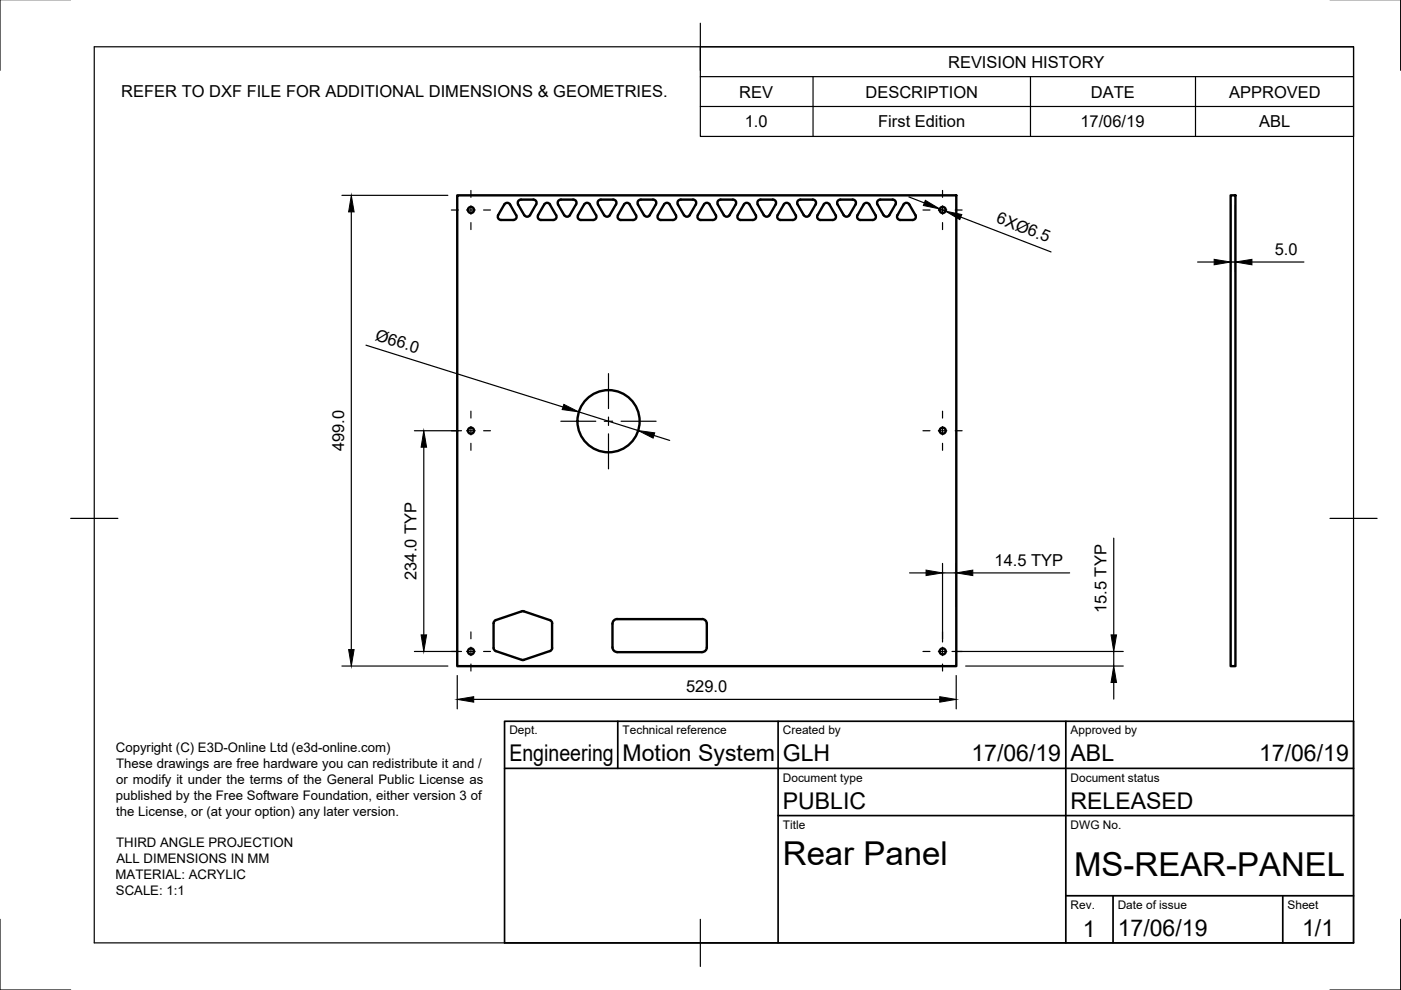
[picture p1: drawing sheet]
<svg xmlns="http://www.w3.org/2000/svg" width="297mm" height="210mm" viewBox="0 0 297 210" stroke-linecap="round" stroke-linejoin="round" font-family="sans-serif">
<!-- layer: Visible -->
<g fill="none" stroke="#000" stroke-width=".51">
<path d="M96.9 41.4h105.9v99.8h-105.9zM109.4 45.6a.71 .71 0 0 1-.6 1h-2.6a.71 .71 0 0 1-.6-1l1.3-2.2a.72 .72 0 0 1 1.3 0l1.2 2.2M110.5 42.3h2.6M110.5 42.3a.72 .72 0 0 0-.6 1.1l1.3 2.2a.71 .71 0 0 0 1.2 0l1.2-2.2M113.1 42.3a.71 .71 0 0 1 .6 1.1M114.1 45.6a.71 .71 0 0 0 .6 1h2.6a.71 .71 0 0 0 .6-1l-1.3-2.2a.68 .68 0 0 0-1.2 0l-1.3 2.2M118.9 42.3h2.6M118.9 42.3a.71 .71 0 0 0-.6 1.1l1.5 2.4a.71 .71 0 0 0 1.1-.2M121.5 42.3a.71 .71 0 0 1 .6 1.1l-1.3 2.2M125.1 43.4l1.3 2.2a.71 .71 0 0 1-.6 1M125.1 43.4a.72 .72 0 0 0-1.3 0l-1.2 2.2a.71 .71 0 0 0 .6 1h2.6M127.4 42.3h2.6"/>
<path d="M127.4 42.3a.71 .71 0 0 0-.6 1.1l1.3 2.2M128.1 45.6a.71 .71 0 0 0 1.2 0M130 42.3a.71 .71 0 0 1 .6 1.1M130.6 43.4l-1.3 2.2M133.5 43.4l1.3 2.2M133.6 43.4a.71 .71 0 0 0-1.3 0l-1.4 2.4a.71 .71 0 0 0 .7 .8M134.8 45.6a.71 .71 0 0 1-.6 1h-2.6M135.9 42.3h2.5M135.9 42.3a.72 .72 0 0 0-.6 1.1l1.3 2.2a.69 .69 0 0 0 1.2 0l1.3-2.2a.71 .71 0 0 0-.7-1.1M140.9 43.2a.67 .67 0 0 1 1.1 .2l1.3 2.2a.71 .71 0 0 1-.6 1h-2.6a.71 .71 0 0 1-.6-1zM144.3 42.3h2.6M144.3 42.3a.71 .71 0 0 0-.6 1.1"/>
<path d="M146.9 42.3a.71 .71 0 0 1 .6 1.1l-1.3 2.2a.69 .69 0 0 1-1.2 0l-1.3-2.2M150.5 43.4l1.3 2.2a.71 .71 0 0 1-.7 1h-2.5a.71 .71 0 0 1-.6-1M150.5 43.4a.71 .71 0 0 0-1.2 0l-1.3 2.2M152.8 42.3h2.6M152.8 42.3a.71 .71 0 0 0-.6 1.1l1.3 2.2M153.5 45.6a.71 .71 0 0 0 1.2 0M155.4 42.3a.71 .71 0 0 1 .6 1.1l-1.3 2.2M157.9 43.2a.69 .69 0 0 1 1 .2l1.3 2.2a.71 .71 0 0 1-.6 1h-2.6a.71 .71 0 0 1-.6-1zM161.3 42.3h2.5M161.3 42.3a.71 .71 0 0 0-.6 1.1l1.2 2.2a.71 .71 0 0 0 1.3 0l1.2-2.2M163.8 42.3a.71 .71 0 0 1 .7 1.1M168.7 45.6a.71 .71 0 0 1-.6 1h-2.6a.71 .71 0 0 1-.6-1l1.3-2.2a.7 .7 0 0 1 1.2 0l1.3 2.2"/>
<path d="M169.7 42.3h2.6M169.7 42.3a.71 .71 0 0 0-.6 1.1M172.3 42.3a.71 .71 0 0 1 .6 1.1l-1.3 2.2a.71 .71 0 0 1-1.2 0l-1.3-2.2M173.3 45.6a.71 .71 0 0 0 .7 1h2.5M173.4 45.6l1.2-2.2a.7 .7 0 0 1 1.3 0l1.3 2.2a.71 .71 0 0 1-.7 1M178.2 42.3h2.6M178.2 42.3a.7 .7 0 0 0-.6 1.1l1.3 2.2a.71 .71 0 0 0 1.2 0l1.3-2.2a.71 .71 0 0 0-.6-1.1M183.1 43.4a.71 .71 0 0 1 1.2 0M183.1 43.4l-1.3 2.2a.71 .71 0 0 0 .6 1M184.3 43.4l1.3 2.2a.71 .71 0 0 1-.6 1h-2.6M186.6 42.3h2.6M186.7 42.3a.7 .7 0 0 0-.6 1.1l1.2 2.2a.71 .71 0 0 0 1.3 0l1.3-2.2a.71 .71 0 0 0-.7-1.1"/>
<path d="M191.7 43.2a.69 .69 0 0 1 1.1 .2l1.3 2.2a.71 .71 0 0 1-.6 1h-2.6a.69 .69 0 0 1-.6-1zM260.9 41.4h1v99.8h-1zM105.1 131.5l-.2 .1-.3 .5 .1 5.6 .4 .3 5.5 1.9M111.1 129.6l5.5 1.9M111.1 129.6h-.5l-5.5 1.9M111.1 139.9h-.5M116.6 138l-5.5 1.9M116.6 131.5l.2 .1 .3 .5M117.1 132.2v5.2M117.1 137.4l-.1 .3-.4 .3M129.9 137.2a1.01 1.01 0 0 0 1 1.1M130.9 131.3h17.9"/>
<path d="M130.9 138.3h17.9M130.9 131.2a1.01 1.01 0 0 0-1 1.1v5M148.9 131.2a1.01 1.01 0 0 1 1 1.1v5M149.9 137.2a1.01 1.01 0 0 1-1 1.1"/>
<circle cx="99.9" cy="44.5" r=".65"/>
<circle cx="199.9" cy="44.5" r=".65"/>
<circle cx="99.9" cy="91.3" r=".65"/>
<circle cx="129" cy="89.3" r="6.6"/>
<circle cx="199.9" cy="91.3" r=".65"/>
<circle cx="99.9" cy="138.1" r=".65"/>
<circle cx="199.9" cy="138.1" r=".65"/>
</g>
<!-- layer: Border -->
<path d="M0 -.1v15M297 -.1v15M20 9.9h267v190h-267zM148.5 4.9v10M15 109.9h10M282 109.9h10M0 194.9v15h15M148.5 194.9v10M297 194.9v15h-15" fill="none" stroke="#000" stroke-width=".25"/>
<!-- layer: TitleBlock -->
<path d="M107 152.9h180v47h-180zM131 152.9v10M165 152.9v47M226 152.9v47M107 162.9h180M165 172.9h122M226 189.9h61M236 189.9v10M272 189.9v10" fill="none" stroke="#000" stroke-width=".36"/>
<!-- layer: BOM -->
<path d="M148.5 9.9h138.5v19h-138.5zM148.5 16.2h138.5M172.4 16.2v12.7M218.5 16.2v12.7M253.5 16.2v12.7M148.5 22.6h138.5" fill="none" stroke="#000" stroke-width=".25"/>
<!-- layer: Center Lines -->
<g fill="none" stroke="#000" stroke-width=".25">
<path d="M95.7 44.5h1.5M99 44.5h1.7M99.8 40.4v1.4M99.8 43.6v1.8M99.8 47.2v1.5M102.5 44.5h1.5M195.7 44.5h1.5M198.9 44.5h1.8M199.8 40.4v1.4M199.8 43.6v1.8M199.8 47.2v1.5M202.5 44.5h1.5"/>
<path d="M129 79.2v7.4M95.7 91.3h1.5M99 91.3h1.7M99.8 87.2v1.4M99.8 90.4v1.8M99.8 94v1.5M102.5 91.3h1.5M118.9 89.3h7.4M128.1 89.3h1.8M129 88.4v1.8M129 92v7.4M131.7 89.3h7.4"/>
<path d="M195.7 91.3h1.5M198.9 91.3h1.8M199.8 87.2v1.4M199.8 90.4v1.8M199.8 94v1.5M202.5 91.3h1.5M95.7 138.1h1.5M99 138.1h1.7M99.8 134v1.4M99.8 137.2v1.8M102.5 138.1h1.5M195.7 138.1h1.5"/>
<path d="M198.9 138.1h1.8M199.8 134v1.4M199.8 137.2v1.8M202.5 138.1h1.5M99.8 140.8v1.5M199.8 140.8v1.5"/>
</g>
<!-- layer: Dimensions -->
<g fill="none" stroke="#000" stroke-width=".25">
<path d="M72.5 41.4h22.5M74.5 44.9v92.8M192.7 41.8l3.3 1.2M199.2 44.3l1.2 .5M203.7 46l19.1 7.4M253.9 55.6h3.5M260.9 43.4v14.2M260.9 55.6h1M261.9 43.4v14.2M265.4 55.6h11.1M77.6 73.2l41.8 13.1M87.9 91.3h10"/>
<path d="M89.9 94.8v39.8M122.7 87.3l12.6 4M138.6 92.3l3.4 1.1M199.8 119.5v16.6M202.7 119.5v9.2M236.1 114.1v20.5M87.9 138.1h10M192.8 121.5h3.5M199.8 121.5h2.9M201.8 138.1h36.3M206.2 121.5h20.6M236.1 138.1v3.1"/>
<path d="M72.5 141.2h22.5M96.9 143.2v7.1M100.4 148.3h98.8M202.7 143.2v7.1M204.7 141.2h33.4M236.1 144.7v3.5"/>
</g>
<g fill="#000" stroke="#000" stroke-width=".21">
<path d="M74.5 41.4l.6 3.5h-1.2zM196.2 42.5l3 1.8-3.4-.7zM200.4 44.8l3.5 .7-.4 1.1zM257.4 55l3.5 .6-3.5 .5zM261.9 55.6l3.5-.6v1.1zM89.9 91.3l.5 3.5h-1.1zM119.5 85.7l3.2 1.6-3.5-.5zM135.3 91.3l3.5 .5-.3 1.1zM73.9 137.7h1.2l-.6 3.5zM89.3 134.6h1.1l-.5 3.5zM196.3 120.9l3.5 .6-3.5 .5zM202.7 121.5l3.5-.6v1.1z"/>
<path d="M235.6 134.6h1.1l-.6 3.5zM96.9 148.3l3.5-.6v1.2zM199.2 147.7l3.5 .6-3.5 .6zM236.1 141.2l.6 3.5h-1.1z"/>
</g>
<g font-size="7">
<text x="166" y="183.4">Rear Panel</text>
<text x="227.8" y="185.8">MS-REAR-PANEL</text>
</g>
<g font-size="4.9">
<text x="108" y="161.4">Engineering</text>
<text x="132" y="161.4">Motion System</text>
<text x="166" y="161.4">GLH</text>
<text x="206" y="161.4">17/06/19</text>
<text x="227" y="161.4">ABL</text>
<text x="267" y="161.4">17/06/19</text>
<text x="166" y="171.4">PUBLIC</text>
<text x="227" y="171.4">RELEASED</text>
<text x="229.6" y="198.6">1</text>
<text x="237" y="198.4">17/06/19</text>
<text x="276.1" y="198.6">1/1</text>
</g>
<g font-size="3.5">
<text x="201" y="14.3">REVISION HISTORY</text>
<text x="25.7" y="20.6">REFER TO DXF FILE FOR ADDITIONAL DIMENSIONS &amp; GEOMETRIES.</text>
<text x="156.7" y="20.7">REV</text>
<text x="183.5" y="20.7">DESCRIPTION</text>
<text x="231.3" y="20.7">DATE</text>
<text x="260.6" y="20.7">APPROVED</text>
<text x="157.9" y="27">1.0</text>
<text x="186.2" y="27">First Edition</text>
<text x="229.1" y="27">17/06/19</text>
<text x="267" y="27">ABL</text>
<text x="211.1" y="47.2" transform="rotate(21 211.1 47.2)">6XØ6.5</text>
<text x="270.3" y="54">5.0</text>
<text x="79.4" y="72.1" transform="rotate(17 79.4 72.1)">Ø66.0</text>
<text x="72.9" y="95.6" transform="rotate(-90 72.9 95.6)">499.0</text>
<text x="210.9" y="119.9">14.5 TYP</text>
<text x="88.3" y="123" transform="rotate(-90 88.3 123)">234.0 TYP</text>
<text x="234.6" y="130" transform="rotate(-90 234.6 130)">15.5 TYP</text>
<text x="145.5" y="146.7">529.0</text>
</g>
<g font-size="2.8">
<text x="24.6" y="159.4">Copyright (C) E3D-Online Ltd (e3d-online.com)</text>
<text x="24.6" y="166.2">or modify it under the terms of the General Public License as</text>
<text x="24.6" y="162.8">These drawings are free hardware you can redistribute it and /</text>
<text x="24.5" y="169.6">published by the Free Software Foundation, either version 3 of</text>
<text x="24.7" y="172.9">the License, or (at your option) any later version.</text>
<text x="24.6" y="179.6">THIRD ANGLE PROJECTION</text>
<text x="24.7" y="183">ALL DIMENSIONS IN MM</text>
<text x="24.5" y="186.4">MATERIAL: ACRYLIC</text>
<text x="24.6" y="189.7">SCALE: 1:1</text>
</g>
<g font-size="2.5">
<text x="108" y="155.7">Dept.</text>
<text x="132" y="155.7">Technical reference</text>
<text x="166" y="155.7">Created by</text>
<text x="227" y="155.7">Approved by</text>
<text x="166" y="165.7">Document type</text>
<text x="227" y="165.7">Document status</text>
<text x="166" y="175.7">Title</text>
<text x="227" y="175.7">DWG No.</text>
<text x="227" y="192.7">Rev.</text>
<text x="237" y="192.7">Date of issue</text>
<text x="273" y="192.7">Sheet</text>
</g>
</svg>
